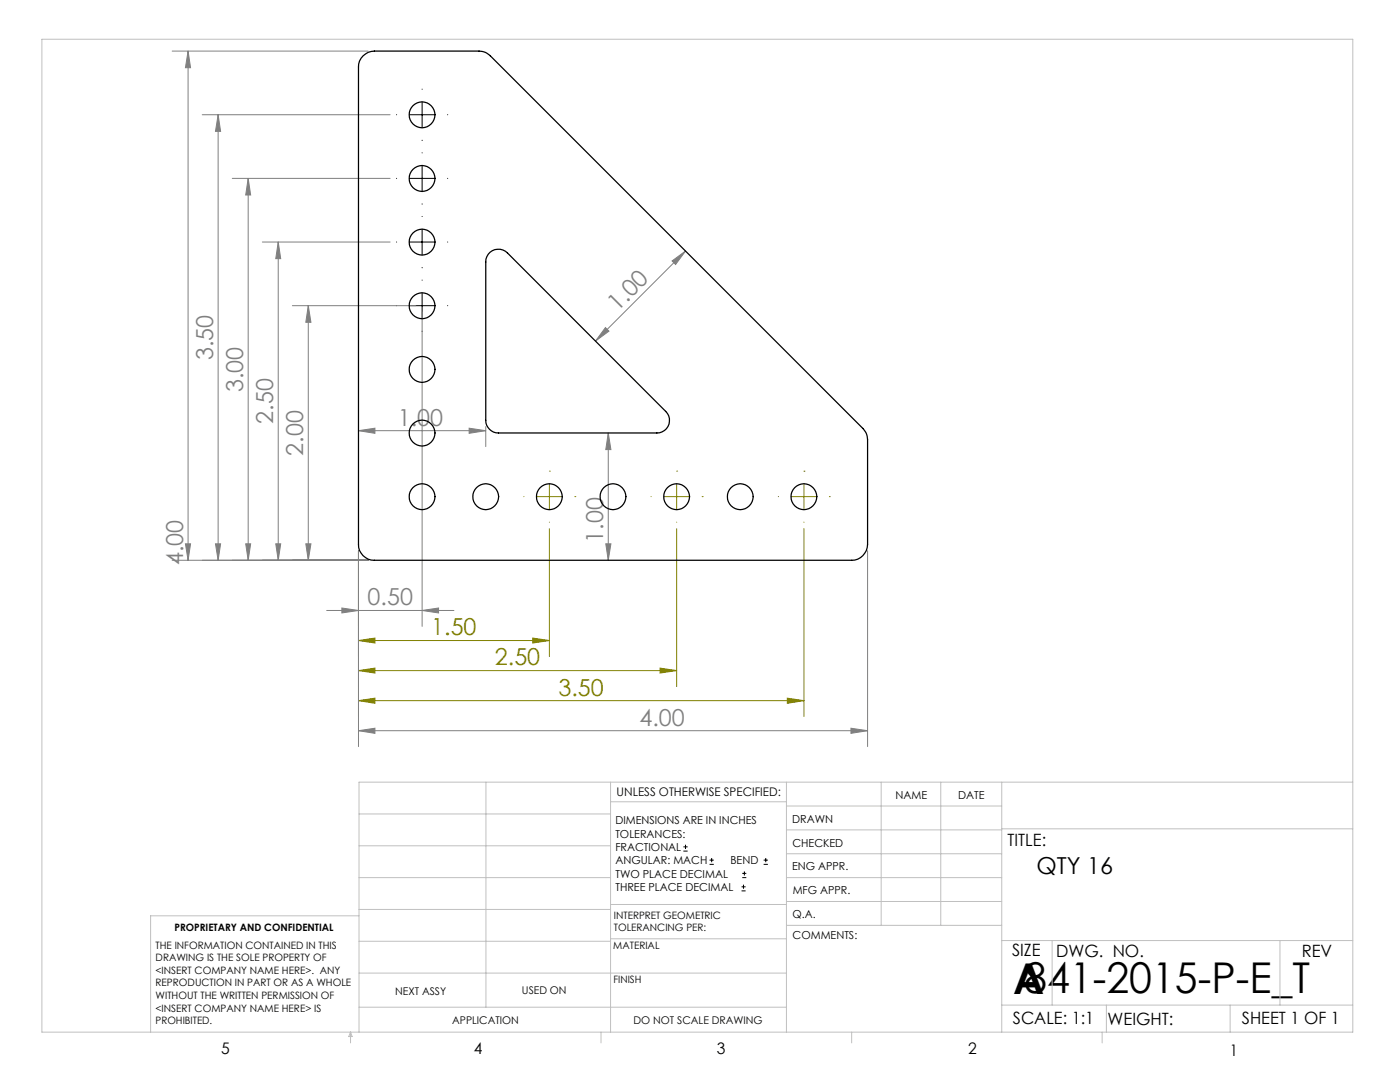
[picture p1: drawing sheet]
<svg xmlns="http://www.w3.org/2000/svg" width="279mm" height="216mm" viewBox="0 0 279 216" stroke-linecap="round" stroke-linejoin="round" font-family="sans-serif">
<g fill="none" stroke="#000" stroke-width=".2">
<path d="M84.2 17.8h.1M79.1 22.9h.1M79.1 35.6h.1M81.7 22.9h5.1M81.7 35.6h5.1M84.2 20.4v5M84.2 28h.1M84.2 30.5h.1M84.2 33.1v5M89.3 22.9h.1M89.3 35.6h.1M79.1 48.3h.1"/>
<path d="M81.7 48.3h5.1M84.2 40.7h.1M84.2 43.2h.1M84.2 45.8v5M84.2 53.4h.1M84.2 55.9h.1M84.2 58.5v5M89.3 48.3h.1M79.1 61h.1M81.7 61h5.1M84.2 66.1h.1M89.3 61h.1"/>
<path d="M136.4 169.8h.8M136.4 169h.8M136.8 168.6v.8M141.6 172.5h.9M141.6 171.6h.9M142 171.2v.8M148 177.8h.8M148 177h.8M148.1 175.1h.8M148.1 174.3h.8M148.4 176.5v.8M148.6 173.9v.8"/>
<path d="M152.4 172.5h.8M152.4 171.6h.8M152.8 171.2v.8"/>
</g>
<g fill="none" stroke="#808000" stroke-width=".2">
<path d="M104.5 99.1h.1M107.1 99.1h5.1M109.6 94h.1M109.6 96.6v5M114.7 99.1h.1M129.9 99.1h.1M132.5 99.1h5.1M135 94h.1M135 96.6v5M140.1 99.1h.1M155.3 99.1h.1M157.9 99.1h5.1"/>
<path d="M160.4 94h.1M160.4 96.6v5M165.5 99.1h.1M71.5 109.9v33.1M109.6 104.2h.1M109.6 105.5v25.5M135 104.2h.1M135 105.5v31.5M160.4 104.2h.1M160.4 105.5v37.5M71.5 127.8l3.3-.5v1zM71.5 139.8l3.3-.5v1z"/>
<path d="M71.5 133.8l3.3-.5v1zM71.5 127.8h38.1M71.5 139.8h88.9M71.5 133.8h63.5M106.3 127.3l3.3 .5-3.3 .5zM131.7 133.3l3.3 .5-3.3 .5zM157.1 139.3l3.3 .5-3.3 .5z"/>
</g>
<g fill="none" stroke="#808080" stroke-width=".2">
<path d="M34.4 10.2h39M37.5 10.2v101.6M37.5 10.2l.5 3.3h-1zM40.4 22.9h37.5M43.5 22.9v88.9M43.5 22.9l.5 3.3h-1zM46.4 35.6h31.5M49.5 35.6v76.2M49.5 35.6l.5 3.3h-1zM52.4 48.3h25.5M55.5 48.3l.5 3.3h-1zM55.5 48.3v63.5"/>
<path d="M134.1 52.1l2.7-2-2 2.7zM136.8 50.1l-17.9 18M58.3 61h24.7M61.5 61l.6 3.3h-1.1zM61.5 61v50.8M84.2 62.3v62.7M120.8 65.4l.7 .7-2.6 2zM71.5 85.9l3.3-.5v1.1zM71.5 85.9h25.4M93.6 85.4l3.3 .5-3.3 .6zM96.9 85.1v4M121.4 86.4v25.4"/>
<path d="M121.4 86.4l.5 3.3h-1zM34.4 111.8h39M37 108.5h1l-.5 3.3zM43 108.5h1l-.5 3.3zM49 108.5h1l-.5 3.3zM55 108.5h1l-.5 3.3zM61 108.5h1.1l-.6 3.3zM71.5 109.9v39.1M120.9 108.5h1l-.5 3.3zM173.1 109.9v39.1M65.2 121.8h25.4M68.2 121.3l3.3 .5-3.3 .5z"/>
<path d="M84.2 121.8l3.3-.5v1zM71.5 145.8l3.3-.5v1zM71.5 145.8h101.6M169.8 145.3l3.3 .5-3.3 .5z"/>
</g>
<g fill="none" stroke="#c0c0c0" stroke-width=".2">
<path d="M8.4 7.8h261.6v198.2h-261.6zM97 156.1v44.9M121.8 156.1v49.9M121.8 160h35.2M157 156.1v49.9M175.9 156.1v28.5M187.7 156.1v28.5M199.9 156.1v49.9M270 156.1h-198.4v49.9M71.6 175.1h50.2M71.6 168.8h50.2M71.6 162.4h50.2"/>
<path d="M157 170.4h42.9M157 165.6h42.9M157 160.8h42.9M157 175.1h42.9M157 179.9h42.9M199.9 165.4h70.1M71.6 194.2h85.4M71.6 187.8h50.2M71.6 181.5h50.2M71.6 182.7h-41.5v23.3M121.8 187.3h35.2M121.8 180.5h35.2"/>
<path d="M157 184.6h42.9M199.9 187.7h70.1M210 187.7v12.9M255.4 187.7v12.9M70 206v2.1M70 206l.3 .8h-.7zM71.6 201h85.4M119.9 206v2.1M170 206v2.1M199.9 200.6h70.1M220 206v2.1M220.8 200.6v5.4"/>
<path d="M245.5 200.6v5.4"/>
</g>
<path d="M71.5 127.8l3.3-.5v1zM106.3 127.3l3.3 .5-3.3 .5zM71.5 139.8l3.3-.5v1zM157.1 139.3l3.3 .5-3.3 .5zM71.5 133.8l3.3-.5v1zM131.7 133.3l3.3 .5-3.3 .5z" fill="#808000"/>
<g fill="#808080">
<path d="M71.5 145.8l3.3-.5v1zM169.8 145.3l3.3 .5-3.3 .5zM68.2 121.3l3.3 .5-3.3 .5zM84.2 121.8l3.3-.5v1zM71.5 85.9l3.3-.5v1.1zM93.6 85.4l3.3 .5-3.3 .6z"/>
<path d="M120.8 65.4l.7 .7-2.6 2zM134.1 52.1l2.7-2-2 2.7z"/>
<path d="M61 108.5h1.1l-.6 3.3zM61.5 61l.6 3.3h-1.1zM55 108.5h1l-.5 3.3zM55.5 48.3l.5 3.3h-1zM49 108.5h1l-.5 3.3zM49.5 35.6l.5 3.3h-1zM43 108.5h1l-.5 3.3zM43.5 22.9l.5 3.3h-1z"/>
<path d="M37.5 10.2l.5 3.3h-1zM37 108.5h1l-.5 3.3zM121.4 86.4l.5 3.3h-1zM120.9 108.5h1l-.5 3.3z"/>
</g>
<g fill="none" stroke="#000" stroke-width=".25">
<path d="M72.5 11.1a3.1 3.1 0 0 1 2.2-.9h20.9a3.1 3.1 0 0 1 2.3 .9l74.3 74.4a3.1 3.1 0 0 1 .9 2.2v20.9a3.2 3.2 0 0 1-3.1 3.2h-95.3a3.1 3.1 0 0 1-3.2-3.2v-95.2a2.89 2.89 0 0 1 1-2.3zM97.8 50.3a2.6 2.6 0 0 1 3.5 .2l31.6 31.6a2.5 2.5 0 0 1 .5 2.7 2.5 2.5 0 0 1-2.3 1.6h-31.6a2.53 2.53 0 0 1-2.6-2.5v-31.6a2.56 2.56 0 0 1 .9-2z"/>
<circle cx="84.2" cy="35.6" r="2.58"/>
<circle cx="84.2" cy="22.9" r="2.58"/>
<circle cx="84.2" cy="48.3" r="2.58"/>
<circle cx="84.2" cy="61" r="2.58"/>
<circle cx="84.2" cy="73.7" r="2.58"/>
<circle cx="84.2" cy="86.4" r="2.58"/>
<circle cx="84.2" cy="99.1" r="2.58"/>
<circle cx="96.9" cy="99.1" r="2.58"/>
<circle cx="109.6" cy="99.1" r="2.58"/>
<circle cx="122.3" cy="99.1" r="2.58"/>
<circle cx="135" cy="99.1" r="2.58"/>
<circle cx="147.7" cy="99.1" r="2.58"/>
<circle cx="160.4" cy="99.1" r="2.58"/>
</g>
<g font-size="8.5">
<text x="202.2" y="198.3">A</text>
<text x="204.4" y="198.1">841-2015-P-E_T</text>
</g>
<g font-size="4.7" fill="#808080">
<text x="123.3" y="62.2" transform="rotate(-45 123.3 62.2)">1.00</text>
<text x="42.5" y="71.9" transform="rotate(-90 42.5 71.9)">3.50</text>
<text x="48.5" y="78.2" transform="rotate(-90 48.5 78.2)">3.00</text>
<text x="54.5" y="84.6" transform="rotate(-90 54.5 84.6)">2.50</text>
<text x="79.4" y="84.9">1.00</text>
<text x="60.5" y="90.9" transform="rotate(-90 60.5 90.9)">2.00</text>
<text x="36.5" y="112.7" transform="rotate(-90 36.5 112.7)">4.00</text>
<text x="120.4" y="108.3" transform="rotate(-90 120.4 108.3)">1.00</text>
<text x="73.4" y="120.8">0.50</text>
<text x="127.6" y="144.8">4.00</text>
</g>
<g font-size="4.7" fill="#808000">
<text x="86.1" y="126.8">1.50</text>
<text x="98.8" y="132.8">2.50</text>
<text x="111.5" y="138.8">3.50</text>
</g>
<text font-size="4.7" x="206.9" y="174.4">QTY 16</text>
<g font-size="3.4">
<text x="201.1" y="168.8">TITLE:</text>
<text x="202" y="190.8">SIZE</text>
<text x="210.8" y="190.9">DWG. NO.</text>
<text x="259.8" y="191">REV</text>
<text x="202.1" y="204.4">SCALE: 1:1</text>
<text x="221" y="204.5">WEIGHT:</text>
<text x="247.8" y="204.4">SHEET 1 OF 1</text>
</g>
<g font-size="3.2">
<text x="44.2" y="210.4">5</text>
<text x="94.6" y="210.3">4</text>
<text x="143.1" y="210.4">3</text>
<text x="193.2" y="210.3">2</text>
<text x="245.4" y="210.6">1</text>
</g>
<text font-size="2.4" x="123.1" y="158.9">UNLESS OTHERWISE SPECIFIED:</text>
<g font-size="2.2">
<text x="178.7" y="159.4">NAME</text>
<text x="191.2" y="159.4">DATE</text>
<text x="122.8" y="164.5">DIMENSIONS ARE IN INCHES</text>
<text x="122.8" y="167.1">TOLERANCES:</text>
<text x="158.1" y="164.2">DRAWN</text>
<text x="122.8" y="169.8">FRACTIONAL</text>
<text x="122.8" y="172.5">ANGULAR: MACH</text>
<text x="145.8" y="172.5">BEND</text>
<text x="158.1" y="173.7">ENG APPR.</text>
<text x="158.2" y="169.1">CHECKED</text>
<text x="122.8" y="175.1">TWO PLACE DECIMAL</text>
<text x="122.8" y="177.8">THREE PLACE DECIMAL</text>
<text x="158.2" y="178.4">MFG APPR.</text>
<text x="158.2" y="183.2">Q.A.</text>
<text x="158.2" y="187.4">COMMENTS:</text>
</g>
<g font-size="2.1">
<text x="78.8" y="198.5">NEXT ASSY</text>
<text x="104.2" y="198.4">USED ON</text>
<text x="90.2" y="204.3">APPLICATION</text>
<text x="126.4" y="204.3">DO NOT SCALE DRAWING</text>
</g>
<g font-size="2">
<text x="34.8" y="185.7">PROPRIETARY AND CONFIDENTIAL</text>
<text x="122.5" y="183.3">INTERPRET GEOMETRIC</text>
<text x="122.5" y="185.9">TOLERANCING PER:</text>
<text x="31.1" y="189.3">THE INFORMATION CONTAINED IN THIS</text>
<text x="31.1" y="191.8">DRAWING IS THE SOLE PROPERTY OF</text>
<text x="122.4" y="189.4">MATERIAL</text>
<text x="31.1" y="194.3">&lt;INSERT COMPANY NAME HERE&gt;. ANY</text>
<text x="31.1" y="196.8">REPRODUCTION IN PART OR AS A WHOLE</text>
<text x="122.4" y="196.2">FINISH</text>
<text x="31.1" y="199.4">WITHOUT THE WRITTEN PERMISSION OF</text>
<text x="31.1" y="201.9">&lt;INSERT COMPANY NAME HERE&gt; IS</text>
<text x="31.1" y="204.4">PROHIBITED.</text>
</g>
</svg>
